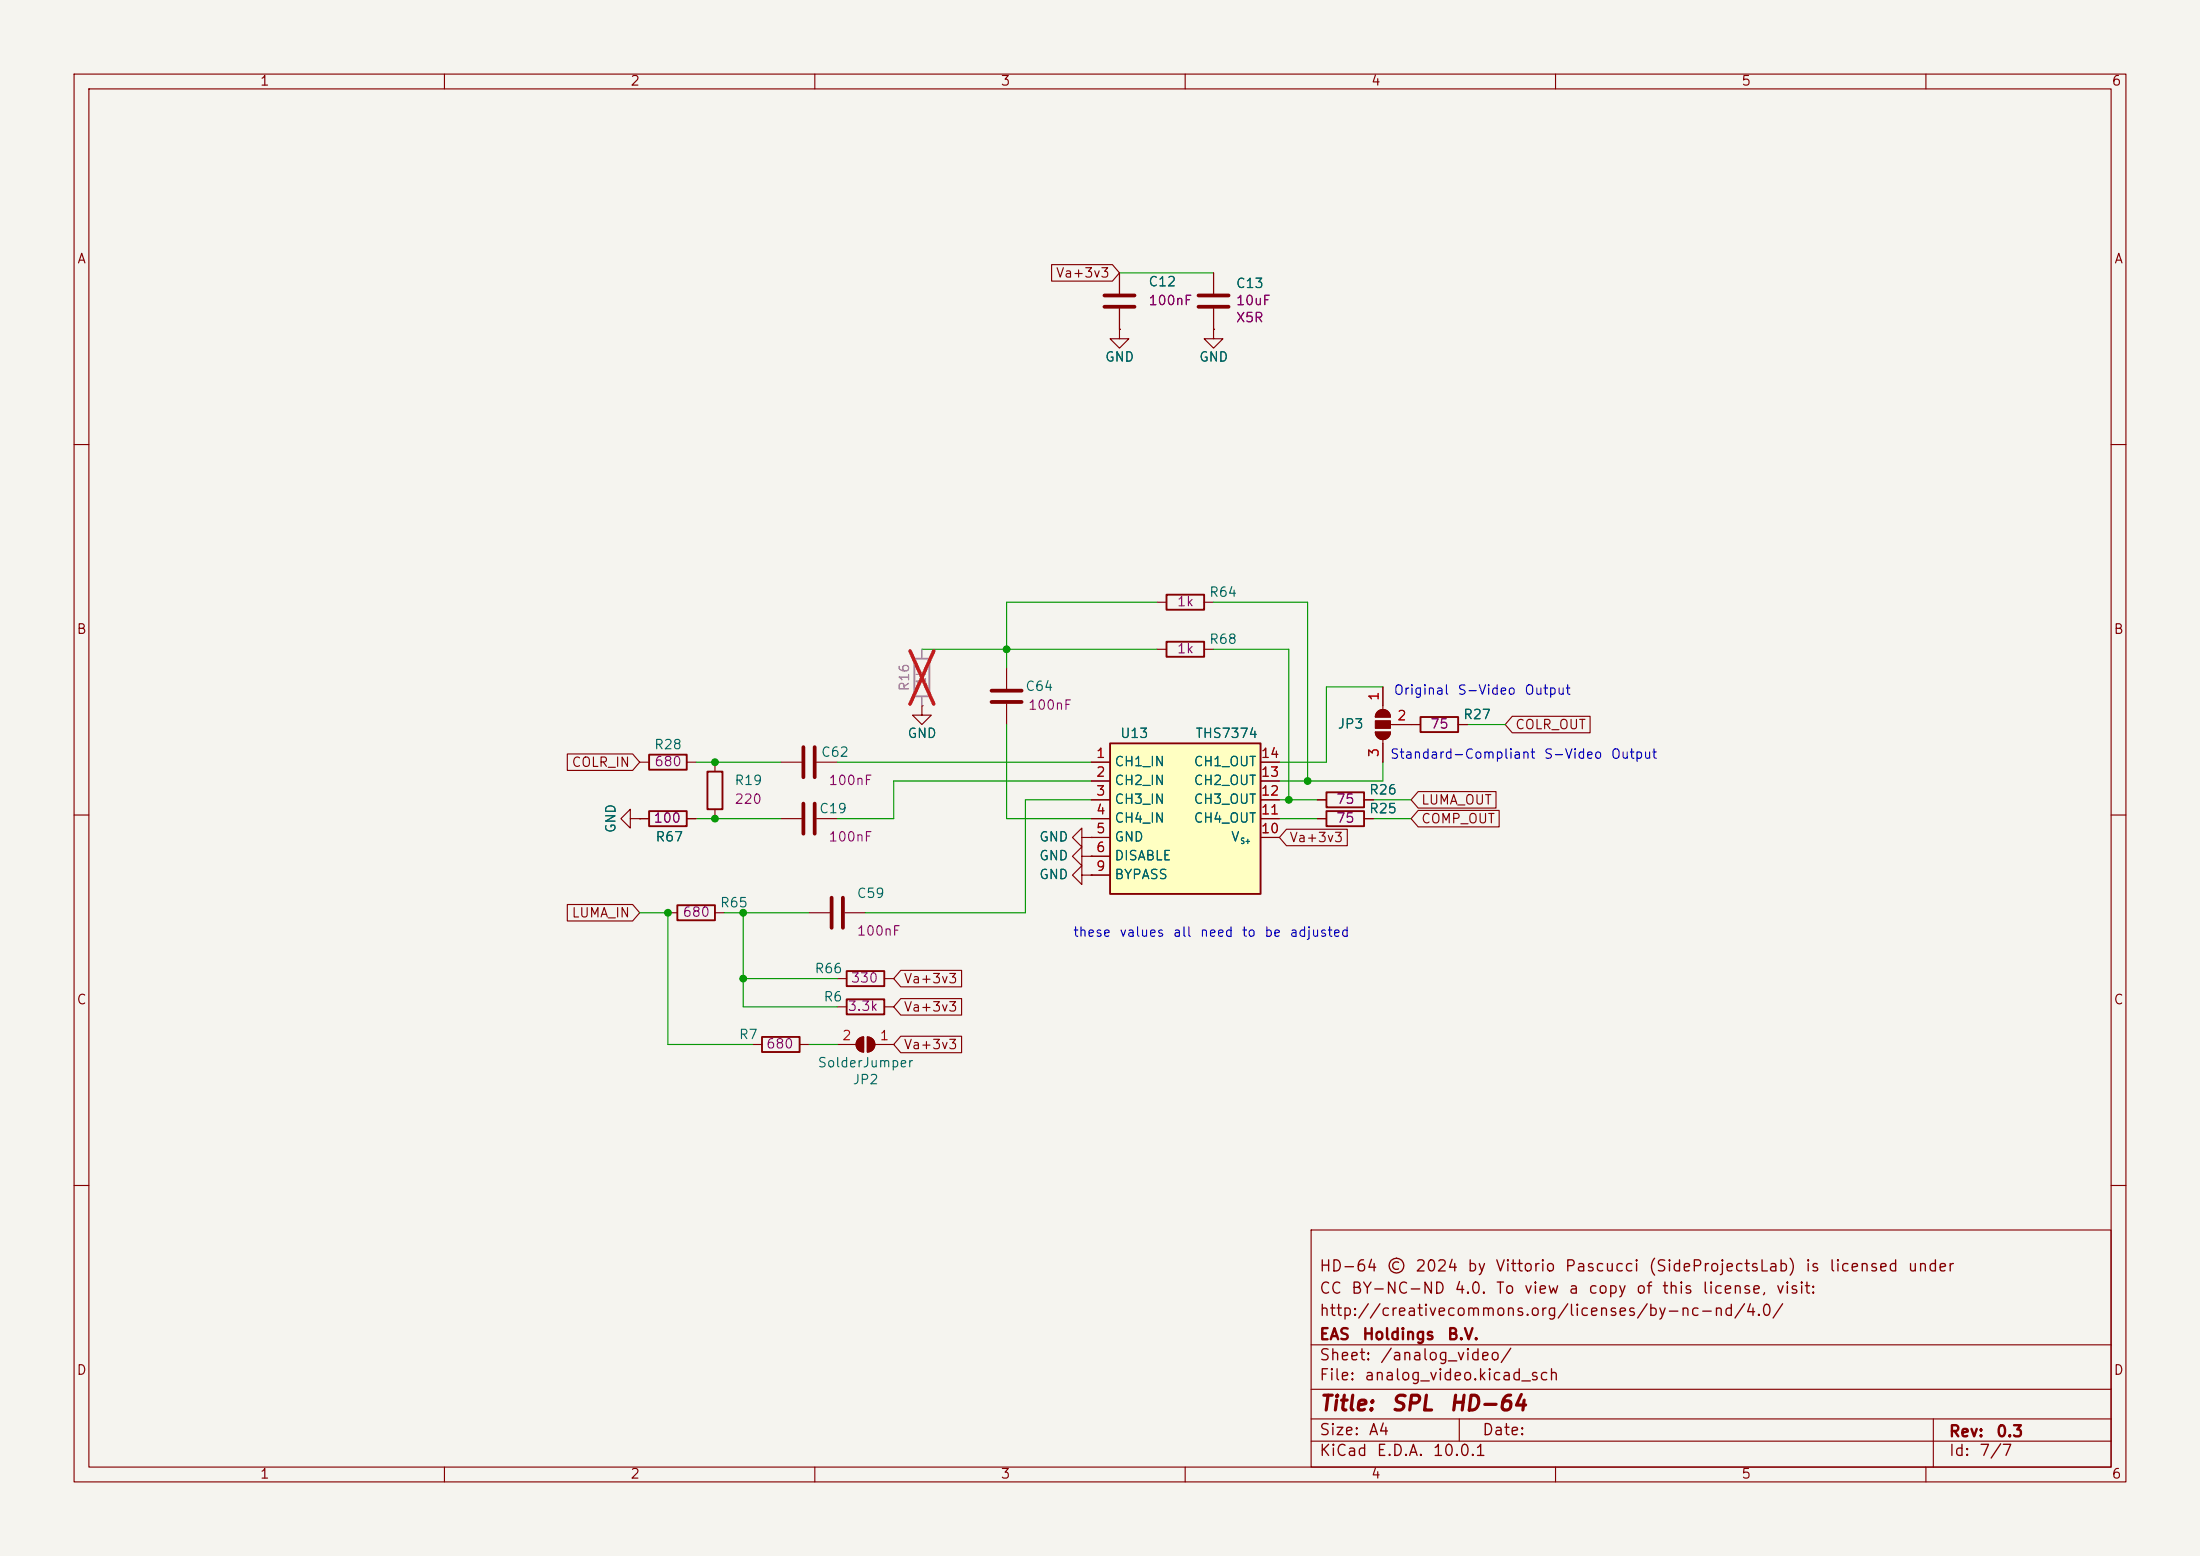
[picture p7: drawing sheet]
<svg xmlns="http://www.w3.org/2000/svg" width="297mm" height="210mm" viewBox="0 0 297 210" stroke-linecap="round" stroke-linejoin="round" font-family="sans-serif">
<path d="M0 0h297v210h-297z" fill="#f5f4ef" stroke="#f5f4ef" stroke-width=".14"/>
<g fill="none" stroke="#840000" stroke-width=".15">
<path d="M10 10h277v190h-277zM12 12h273v186h-273zM60 10v2M110 10v2M160 10v2M210 10v2M260 10v2M151.1 36.8v2.8M163.8 36.8v2.8M151.1 44.5v1.2h1.3l-1.3 1.3-1.2-1.3h1.2M151.1 44.5h.1M151.1 41.7v2.8"/>
<path d="M163.8 44.5v1.2h1.3l-1.3 1.3-1.2-1.3h1.2M163.8 44.5h.1M163.8 41.7v2.8M10 60h2M285 60h2M124.5 95.3v1.2h1.2l-1.2 1.3-1.3-1.3h1.3M124.5 95.3h.1M135.9 90.2v2.8M135.9 95v2.8M156.2 81.3h1.3M156.2 87.6h1.3M162.6 81.3h1.2"/>
<path d="M162.6 87.6h1.2M185.7 98.8h2a1.02 1.02 0 0 1-1 1 1.02 1.02 0 0 1-1-1zM186 96.1a1.02 1.02 0 0 1 1.1-.3 1.02 1.02 0 0 1 .6 1h-2l.1-.4zM186.7 92.7v3.1M186.7 99.8v3.1M187.7 97.8h4.1M196.8 97.8h1.3M10 110h2M105.4 102.9h2.8M110.2 102.9h2.8M146 118.1v-1.3l-1.2 1.3 1.2 1.3v-1.3h1.3M146 113v-1.2l-1.2 1.2 1.2 1.3v-1.3h1.3"/>
<path d="M146 115.6v-1.3l-1.2 1.3 1.2 1.2v-1.2h1.3M147.3 118.1h.1M147.3 113h.1M147.3 115.6h.1M285 110h2M10 160h2M177 166h108v32h-108zM285 160h2M60 198v2M110 198v2M160 198v2M177 194.5h108"/>
<path d="M177 191.5h108M177 187.5h108M177 181.5h108M197 191.5v3M210 198v2M260 198v2M261 191.5v6.5"/>
</g>
<path d="M149.1 39.9h4.1M161.8 39.9h4.1M149.1 41.4h4.1M161.8 41.4h4.1M133.9 93.2h4M133.9 94.7h4M108.5 100.8v4.1M110 100.8v4.1" fill="none" stroke="#840000" stroke-width=".51"/>
<path d="M157.5 80.3h5.1v2h-5.1zM157.5 86.6h5.1v2h-5.1zM191.8 96.8h5v2h-5z" fill="none" stroke="#840000" stroke-width=".25"/>
<path d="M123.4 88.9h2.1v5.1h-2.1z" fill="none" stroke="#9c9b98" stroke-width=".25"/>
<path d="M124.5 87.6v1.3M124.5 94v1.3" fill="none" stroke="#9c9b98" stroke-width=".15"/>
<path d="M122.9 87.9l3.2 7.1M126.1 87.9l-3.2 7.1" fill="none" stroke="#e12e31" stroke-width=".46"/>
<g fill="#840000" stroke="#840000" stroke-width=".15">
<path d="M186 96.1a1.02 1.02 0 0 1 1.1-.3 1.02 1.02 0 0 1 .6 1h-2l.1-.4z"/>
<path d="M185.7 97.3h2v1h-2z"/>
<path d="M185.7 98.8h2a1.02 1.02 0 0 1-1 1 1.02 1.02 0 0 1-1-1z"/>
</g>
<path d="M149.9 100.3h20.3v20.4h-20.3z" fill="#ffffc2"/>
<path d="M87.6 109.5h5.1v2h-5.1zM87.6 101.9h5.1v2h-5.1zM95.5 104.1h2v5.1h-2zM149.9 100.3h20.3v20.4h-20.3zM179.1 106.9h5v2.1h-5zM179.1 109.5h5v2h-5zM91.4 122.2h5.1v2h-5.1zM102.9 140h5v2h-5zM114.3 131.1h5.1v2h-5.1zM114.3 134.9h5.1v2h-5.1z" fill="none" stroke="#840000" stroke-width=".25"/>
<g fill="none" stroke="#840000" stroke-width=".15">
<path d="M142 35.7h8.2l.9 1.1-.9 1.1h-8.2zM151.1 36.8v2.8M163.8 36.8v2.8M151.1 44.5h.1M151.1 41.7v2.8M163.8 44.5h.1M163.8 41.7v2.8M124.5 95.3h.1M186.7 92.7v2.6M188 97.8h3.8M196.8 97.8h1.3M204.2 96.7h10.5v2.2h-10.5l-1-1.1z"/>
<path d="M76.6 101.8h8.8l1 1.1-1 1.1h-8.8zM85.1 110.5v-1.3l-1.3 1.3 1.3 1.3v-1.3h1.3M86.4 110.5h.1M86.4 102.9h1.2M86.4 110.5h1.2M92.7 102.9h1.3M92.7 110.5h1.3M96.5 102.9v1.2M96.5 109.2v1.3M105.4 110.5h2.8M110.2 110.5h2.8M147.3 118.1h.1"/>
<path d="M147.3 113h.1M147.3 115.6h.1M147.3 102.9h2.6M147.3 105.4h2.6M147.3 108h2.6M147.3 110.5h2.6M147.3 113h2.6M147.3 115.6h2.6M147.3 118.1h2.6M170.2 102.9h2.5M170.2 105.4h2.5M170.2 108h2.5"/>
<path d="M170.2 110.5h2.5M170.2 113h2.5M173.7 111.9h8.2v2.2h-8.2l-1-1.1zM177.8 108h1.3M177.8 110.5h1.3M184.1 108h1.3M184.1 110.5h1.3M186.7 100.3v2.6M191.5 106.8h10.5v2.3h-10.5l-1-1.1zM191.5 109.4h10.9v2.2h-10.9l-1-1.1zM76.6 122.1h8.8l1 1.1-1 1.1h-8.8zM90.2 123.2h1.2"/>
<path d="M96.5 123.2h1.3M109.2 123.2h2.8M113 132.1h1.3M113 135.9h1.3M114 123.2h2.8M117.1 140a1.02 1.02 0 0 1 1 1 1.02 1.02 0 0 1-1 1zM119.4 132.1h1.2M119.4 135.9h1.2M121.6 131h8.2v2.2h-8.2l-1-1.1zM121.6 139.9h8.2v2.2h-8.2l-1-1.1zM121.6 134.8h8.2v2.2h-8.2l-1-1.1zM101.6 141h1.3"/>
<path d="M107.9 141h1.3M113 141h2.6M115.9 140.3l.3-.3h.4v2a1.02 1.02 0 0 1-.9-.6 1.02 1.02 0 0 1 .2-1.1zM118.1 141h2.5"/>
</g>
<path d="M108.5 108.5v4M110 108.5v4M112.3 121.2v4M113.8 121.2v4" fill="none" stroke="#840000" stroke-width=".51"/>
<g fill="#840000" stroke="#840000" stroke-width=".15">
<path d="M117.1 140a1.02 1.02 0 0 1 1 1 1.02 1.02 0 0 1-1 1z"/>
<path d="M115.9 140.3l.3-.3h.4v2a1.02 1.02 0 0 1-.9-.6 1.02 1.02 0 0 1 .2-1.1z"/>
</g>
<g fill="none" stroke="#009600" stroke-width=".15">
<path d="M151.1 36.8h12.7M124.5 87.6h31.7M135.9 97.8v12.7h11.4M156.2 81.3h-20.3v8.9M163.8 87.6h10.2v20.4M163.8 81.3h12.7v24.1M186.7 92.7h-7.6v10.2h-6.4M198.1 97.8h5.1M94 102.9h11.4M94 110.5h11.4M113 102.9h34.3M147.3 108h-8.9v15.2h-21.6"/>
<path d="M147.3 105.4h-26.7v5.1h-7.6M172.7 108h5.1M172.7 110.5h5.1M185.4 108h5.1M185.4 110.5h5.1M186.7 102.9v2.5h-14M86.4 123.2h3.8v17.8h11.4M97.8 123.2h11.4M100.3 132.1h12.7M100.3 123.2v12.7h12.7M109.2 141h3.8"/>
</g>
<path d="M124.5 87.6v1.3M124.5 94v1.3" fill="none" stroke="#9c9b98" stroke-width=".15"/>
<path d="M122.9 87.9l3.2 7.1M126.1 87.9l-3.2 7.1" fill="none" stroke="#e12e31" stroke-width=".46"/>
<g fill="#009600" stroke="#009600" stroke-width=".14">
<circle cx="174" cy="108" r=".46"/>
<circle cx="176.5" cy="105.4" r=".46"/>
<circle cx="96.5" cy="102.9" r=".46"/>
<circle cx="135.9" cy="87.6" r=".46"/>
<circle cx="96.5" cy="110.5" r=".46"/>
<circle cx="100.3" cy="132.1" r=".46"/>
<circle cx="90.2" cy="123.2" r=".46"/>
<circle cx="100.3" cy="123.2" r=".46"/>
</g>
<g font-size="2" fill="#840000">
<text x="178" y="190.9">Title:</text>
<text x="187.7" y="190.9">SPL</text>
<text x="195.5" y="190.9">HD-64</text>
</g>
<g font-size="1.5" fill="#840000">
<text x="178" y="172">HD-64</text>
<text x="187.1" y="172">©</text>
<text x="191" y="172">2024</text>
<text x="198" y="172">by</text>
<text x="201.8" y="172">Vittorio</text>
<text x="211.1" y="172">Pascucci</text>
<text x="222.4" y="172">(SideProjectsLab)</text>
<text x="243.6" y="172">is</text>
<text x="246.8" y="172">licensed</text>
<text x="257.4" y="172">under</text>
<text x="178" y="178">http://creativecommons.org/licenses/by-nc-nd/4.0/</text>
<text x="178" y="175">CC</text>
<text x="182.3" y="175">BY-NC-ND</text>
<text x="196.2" y="175">4.0.</text>
<text x="201.8" y="175">To</text>
<text x="205.6" y="175">view</text>
<text x="211.6" y="175">a</text>
<text x="214.3" y="175">copy</text>
<text x="220.7" y="175">of</text>
<text x="224.3" y="175">this</text>
<text x="229.7" y="175">license,</text>
<text x="239.6" y="175">visit:</text>
<text x="178" y="184">Sheet:</text>
<text x="178" y="181.2">EAS</text>
<text x="183.8" y="181.2">Holdings</text>
<text x="186.2" y="184">/analog_video/</text>
<text x="195.3" y="181.2">B.V.</text>
<text x="178" y="186.7">File:</text>
<text x="184.1" y="186.7">analog_video.kicad_sch</text>
<text x="178" y="196.9">KiCad</text>
<text x="178" y="194.1">Size:</text>
<text x="184.7" y="194.1">A4</text>
<text x="185.7" y="196.9">E.D.A.</text>
<text x="193.3" y="196.9">10.0.1</text>
<text x="200" y="194.1">Date:</text>
<text x="263" y="194.3">Rev:</text>
<text x="263" y="196.9">Id:</text>
<text x="267.1" y="196.9">7/7</text>
<text x="269.4" y="194.3">0.3</text>
</g>
<g font-size="1.3" fill="#840000">
<text x="35" y="11.9">1</text>
<text x="85" y="11.9">2</text>
<text x="135" y="11.9">3</text>
<text x="185" y="11.9">4</text>
<text x="235" y="11.9">5</text>
<text x="285" y="11.9">6</text>
<text x="10.3" y="35.9">A</text>
<text x="285.3" y="35.9">A</text>
<text x="142.5" y="37.8">Va+3v3</text>
<text x="10.3" y="85.9">B</text>
<text x="285.3" y="85.9">B</text>
<text x="204.5" y="98.7">COLR_OUT</text>
<text x="77.1" y="103.8">COLR_IN</text>
<text x="174" y="114">Va+3v3</text>
<text x="191.8" y="108.9">LUMA_OUT</text>
<text x="191.8" y="111.4">COMP_OUT</text>
<text x="77.1" y="124.1">LUMA_IN</text>
<text x="10.3" y="135.9">C</text>
<text x="121.9" y="133">Va+3v3</text>
<text x="121.9" y="136.8">Va+3v3</text>
<text x="285.3" y="135.9">C</text>
<text x="121.9" y="141.9">Va+3v3</text>
<text x="10.3" y="185.9">D</text>
<text x="285.3" y="185.9">D</text>
<text x="35" y="199.9">1</text>
<text x="85" y="199.9">2</text>
<text x="135" y="199.9">3</text>
<text x="185" y="199.9">4</text>
<text x="235" y="199.9">5</text>
<text x="285" y="199.9">6</text>
</g>
<g font-size="1.3" fill="#840084">
<text x="154.9" y="41.5">100nF</text>
<text x="166.8" y="41.5">10uF</text>
<text x="166.8" y="43.8">X5R</text>
<text x="158.8" y="82.1">1k</text>
<text x="158.8" y="88.5">1k</text>
<text x="138.7" y="96.1">100nF</text>
<text x="193" y="98.7">75</text>
<text x="88.3" y="103.7">680</text>
<text x="111.8" y="106.3">100nF</text>
<text x="88.1" y="111.4">100</text>
<text x="99.1" y="108.8">220</text>
<text x="111.8" y="113.9">100nF</text>
<text x="180.3" y="108.8">75</text>
<text x="180.3" y="111.4">75</text>
<text x="92.1" y="124.1">680</text>
<text x="115.6" y="126.6">100nF</text>
<text x="114.4" y="136.8">3.3k</text>
<text x="114.8" y="132.9">330</text>
<text x="103.3" y="141.8">680</text>
</g>
<g font-size="1.3" fill="#006464">
<text x="154.9" y="39">C12</text>
<text x="166.8" y="39.2">C13</text>
<text x="149.1" y="49.1">GND</text>
<text x="161.8" y="49.1">GND</text>
<text x="163.2" y="80.9">R64</text>
<text x="163.2" y="87.2">R68</text>
<text x="138.3" y="93.6">C64</text>
<text x="88.2" y="101.4">R28</text>
<text x="122.4" y="99.9">GND</text>
<text x="151.1" y="99.9">U13</text>
<text x="161.3" y="99.9">THS7374</text>
<text x="180.5" y="98.7">JP3</text>
<text x="197.4" y="97.4">R27</text>
<text x="99.1" y="106.3">R19</text>
<text x="110.8" y="102.5">C62</text>
<text x="150.4" y="103.7">CH1_IN</text>
<text x="150.4" y="106.3">CH2_IN</text>
<text x="161.1" y="106.3">CH2_OUT</text>
<text x="161.1" y="103.7">CH1_OUT</text>
<text x="184.7" y="107.5">R26</text>
<text x="83.4" y="112.5" transform="rotate(-90 83.4 112.5)">GND</text>
<text x="88.4" y="113.9">R67</text>
<text x="110.5" y="110.1">C19</text>
<text x="140.2" y="113.9">GND</text>
<text x="150.4" y="108.8">CH3_IN</text>
<text x="150.4" y="111.4">CH4_IN</text>
<text x="150.4" y="113.9">GND</text>
<text x="161.1" y="111.4">CH4_OUT</text>
<text x="161.1" y="108.8">CH3_OUT</text>
<text x="166.1" y="113.9">V</text>
<text x="184.7" y="110.1">R25</text>
<text x="140.2" y="119">GND</text>
<text x="140.2" y="116.4">GND</text>
<text x="150.4" y="116.4">DISABLE</text>
<text x="150.4" y="119">BYPASS</text>
<text x="97.1" y="122.8">R65</text>
<text x="115.6" y="121.5">C59</text>
<text x="109.9" y="131.7">R66</text>
<text x="111.1" y="135.5">R6</text>
<text x="99.7" y="140.6">R7</text>
<text x="110.3" y="144.4">SolderJumper</text>
<text x="115" y="146.7">JP2</text>
</g>
<text font-size="1.3" fill="#939391" x="123" y="93.4" transform="rotate(-90 123 93.4)">R16</text>
<text font-size="1.3" fill="#9c9b98" x="125.3" y="92.7" transform="rotate(-90 125.3 92.7)">1k</text>
<g font-size="1.3" fill="#a90000">
<text x="186.4" y="94.7" transform="rotate(-90 186.4 94.7)">1</text>
<text x="188.5" y="97.5">2</text>
<text x="147.9" y="102.6">1</text>
<text x="147.9" y="105.2">2</text>
<text x="147.9" y="107.7">3</text>
<text x="170.1" y="107.7">12</text>
<text x="170.1" y="105.2">13</text>
<text x="170.1" y="102.6">14</text>
<text x="186.4" y="102.3" transform="rotate(-90 186.4 102.3)">3</text>
<text x="147.9" y="110.2">4</text>
<text x="147.9" y="112.8">5</text>
<text x="170.1" y="112.8">10</text>
<text x="170.1" y="110.2">11</text>
<text x="147.9" y="115.3">6</text>
<text x="147.9" y="117.9">9</text>
<text x="113.6" y="140.7">2</text>
<text x="118.7" y="140.7">1</text>
</g>
<g font-size="1.3" fill="#0000c2">
<text x="188.1" y="94.1">Original</text>
<text x="196.7" y="94.1">S-Video</text>
<text x="205.7" y="94.1">Output</text>
<text x="187.6" y="102.7">Standard-Compliant</text>
<text x="208.3" y="102.7">S-Video</text>
<text x="217.4" y="102.7">Output</text>
<text x="144.8" y="126.8">these</text>
<text x="151" y="126.8">values</text>
<text x="158.2" y="126.8">all</text>
<text x="161.9" y="126.8">need</text>
<text x="167.5" y="126.8">to</text>
<text x="170.6" y="126.8">be</text>
<text x="174" y="126.8">adjusted</text>
</g>
<text font-size=".8" fill="#006464" x="167.4" y="114.1">S+</text>
</svg>
